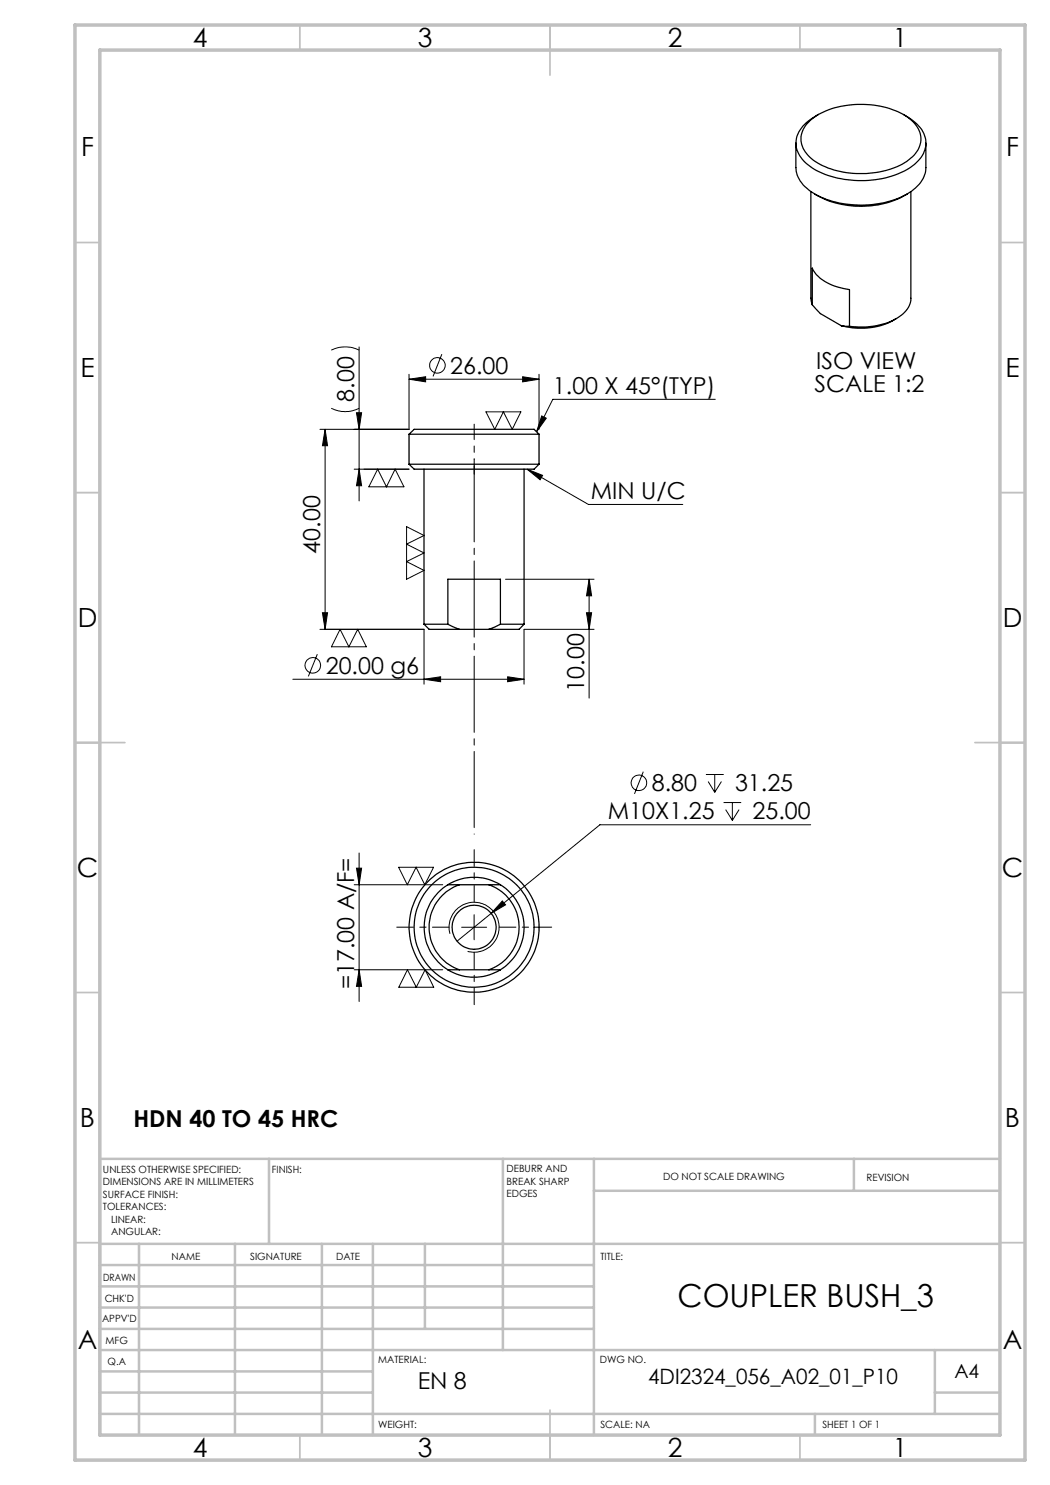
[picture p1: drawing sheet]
<svg xmlns="http://www.w3.org/2000/svg" width="210mm" height="297mm" viewBox="0 0 210 297" stroke-linecap="round" stroke-linejoin="round" font-family="sans-serif">
<g fill="none" stroke="#000" stroke-width=".2">
<path d="M66.3 70a6.4 6.4 0 0 1 5.5 0M71.8 69.4v30.8M81.8 75.8l3.3-.5v1.1zM81.8 74.9v11h-17.8M81.8 75.8h26M88.4 70.8l-1.8 4.5M104.5 75.3l3.3 .5-3.3 .6zM107.8 74.9v11M143.1 79.9h-32.5l-3.3 6.5M65 85.9v40M65 85.9l.5 3.2h-1zM66.3 81.7a6.1 6.1 0 0 0 5.5 0"/>
<path d="M70.8 93.8h11M71.3 82.5h1l-.5 3.4zM71.8 93.8l.5 3.4h-1zM75.5 93.8l1.8 3.6 1.7-3.6 1.8 3.6h-7zM97.2 82.4h7l-1.8 3.5-1.7-3.5-1.7 3.5zM105.4 93.8l3.1 1.3-.5 .9zM105.4 93.8l12.3 7.1h18.9M108.3 83.2l1 .4-2 2.8zM81.3 105.3l3.5 1.8-3.5 1.7 3.5 1.8-3.5 1.7 3.5 1.8-3.5 1.7zM101.1 115.8h17.7M117.8 115.8v23.8M117.8 115.8l.5 3.4h-1z"/>
<path d="M58.6 135.9h46.2M63.5 130.8l-1.8 4.5M64 125.9h20.8v10.9M64.5 122.6h1l-.5 3.3zM68 125.9l1.8 3.5 1.7-3.5 1.8 3.5h-7zM84.8 135.9l3.3-.5v.9zM101.5 135.4l3.3 .5-3.3 .4zM117.3 122.6h1l-.5 3.3zM118.8 125.9h-14v10.9M128.7 154.3l-1.8 4.5M141.2 154.9h3.5M141.6 156.3l1.3 2.2"/>
<path d="M142.9 154.9v3.6M144.3 156.3l-1.4 2.2M70.8 176.9h17.7M71.3 173.6h1l-.5 3.3zM71.8 170.6v29.7M79.7 173.5h7l-1.8 3.4-1.7-3.4-1.7 3.4zM144.7 160.5h3.5M145.1 161.9l1.4 2.2M146.5 160.5v3.6M147.8 161.9l-1.3 2.2M162.1 165h-42.1l-21.8 17.7M70.8 194h17.7"/>
<path d="M71.8 194l.5 3.3h-1zM81.5 194l1.8 3.4 1.7-3.4 1.7 3.4h-6.9zM90 186.8a5 5 0 0 1 4.4-6.3 5 5 0 0 1 5.4 5.4 5 5 0 0 1-6.3 4.4M92.3 185.5h5M94.8 182.9v5.1M98.2 182.7l-6.8 5.5M100.5 180.2l.6 .8-2.9 1.7z"/>
<circle cx="87.5" cy="73.1" r="1.56"/>
<circle cx="62.6" cy="133.1" r="1.56"/>
<circle cx="127.8" cy="156.6" r="1.56"/>
</g>
<path d="M94.8 166.8v-75" fill="none" stroke="#000" stroke-width=".2" stroke-dasharray="15.2 1.3 1.3 1.3" stroke-dashoffset="-1.3"/>
<path d="M94.8 94.8v-10" fill="none" stroke="#000" stroke-width=".2" stroke-dasharray="15.2 1.3 1.3 1.3" stroke-dashoffset="12.1"/>
<g fill="none" stroke="#c0c0c0" stroke-width=".35">
<path d="M60 5v5M110 5v10M160 5v5M15 48.5h5M200 48.5h5M15 98.5h5M200 98.5h5M15 148.5h10M195 148.5h10M15 198.5h5M200 198.5h5M15 248.5h5"/>
<path d="M200 248.5h5M60 287v5M110 282v10M160 287v5"/>
</g>
<g fill="none" stroke="#c0c0c0" stroke-width=".5">
<path d="M53.8 231.8v17M100.6 231.8v38.2M118.8 231.8v55.2M118.8 238.2h81.2M170.8 231.8v6.4M200 231.8h-180v55.2M20 248.8h180M20 257.3h98.8M20 253h98.8M27.8 248.8v38.2M47 248.8v38.2M64.4 248.8v38.2"/>
<path d="M74.6 248.8v38.2M85 248.8v17M20 265.8h98.8M20 261.5h98.8M20 278.5h54.6M20 274.3h54.6M20 270h180M187 278.5h13M187 270v12.8M20 282.8h180M163 282.8v4.2"/>
</g>
<path d="M15 5h190v287h-190zM20 10h180v277h-180z" fill="none" stroke="#c0c0c0" stroke-width=".7"/>
<path d="M89.8 185.4h-10.5M94.8 180.4v-10.5M94.8 190.4v10.5M99.8 185.4h10.5" fill="none" stroke="#000" stroke-width=".2" stroke-dasharray="15.2 1.3 1.3 1.3" stroke-dashoffset="11.9"/>
<g fill="#000">
<path d="M105.4 93.8l3.1 1.3-.5 .9z"/>
<path d="M81.8 75.8l3.3-.5v1.1zM104.5 75.3l3.3 .5-3.3 .6zM84.8 135.9l3.3-.5v.9zM101.5 135.4l3.3 .5-3.3 .4z"/>
<path d="M65 85.9l.5 3.2h-1zM64.5 122.6h1l-.5 3.3zM71.3 82.5h1l-.5 3.4zM71.8 93.8l.5 3.4h-1zM117.8 115.8l.5 3.4h-1zM117.3 122.6h1l-.5 3.3z"/>
<path d="M108.3 83.2l1 .4-2 2.8zM100.5 180.2l-2.3 2.5 2.9-1.7z"/>
<path d="M71.3 173.6h1l-.5 3.3zM71.8 194l.5 3.3h-1z"/>
</g>
<g fill="none" stroke="#000" stroke-width=".25">
<path d="M159.2 28.6v4.9a6.2 6.2 0 0 0 3.4 5.1 20.4 20.4 0 0 0 17.2 1l1.6-.8M162 24.1a15.9 15.9 0 0 1 11.4-3.2 14.9 14.9 0 0 1 9.2 3.4 4.6 4.6 0 0 1-.5 7.3 16 16 0 0 1-10.8 3.1 14.2 14.2 0 0 1-9.7-3.6 4.6 4.6 0 0 1 .4-7zM162.2 38.3v21.4l.3 1.3M163 38.8a18.8 18.8 0 0 0 17.7 .4M163.7 22.9a8.1 8.1 0 0 0-4.4 4.6 5.7 5.7 0 0 0 3.1 6 19.9 19.9 0 0 0 19.7 0 5.8 5.8 0 0 0 3-5.6 7.8 7.8 0 0 0-4.4-5M181.4 38.8l-.7 .4M182.2 38.3v21.4a5 5 0 0 1-3.2 4.1 15.4 15.4 0 0 1-9.1 1.5M185.2 28.6v4.9a6.2 6.2 0 0 1-3.3 5l-.5 .3M162.5 61v-7.4a8.4 8.4 0 0 0 6.2 4.1l1.2 .2v7.4M162.5 61l1.6 1.7 4.2 2.5M168.3 65.2l1.6 .1M179.2 63.7a14.1 14.1 0 0 1-10.9 1.5"/>
<path d="M81.8 92.8l1 1h24l1-1M81.8 92.8h26M81.8 86.9h26M81.8 86.9l1-1h24l1 1M81.8 86.9v5.9M84.8 93.8v31M104.8 93.8v31M107.8 86.9v5.9M84.8 124.8h4.8M84.8 124.8l1 1.1h6.1M89.6 124.8v-9h10.5v9M89.6 124.8l2.3 1.1"/>
<path d="M91.9 125.9h5.9M100.1 124.8h4.7M100.1 124.8l-2.3 1.1M104.8 124.8l-1 1.1h-6M89.6 176.9h2.3M89.6 176.9a10 10 0 0 0 0 17.1M89.6 176.9a10.1 10.1 0 0 1 10.5 0M91.9 176.9a9 9 0 0 0-6.1 8.6 9 9 0 0 0 6.1 8.5M91.9 176.9h5.9M97.8 176.9h2.3M97.8 176.9a9 9 0 0 1 6 8.6 9 9 0 0 1-6 8.5M100.1 176.9a10 10 0 0 1 0 17.1"/>
<path d="M89.6 194h2.3M89.6 194a10.1 10.1 0 0 0 10.5 0M91.9 194h5.9M97.8 194h2.3"/>
<circle cx="94.8" cy="185.5" r="4.4"/>
<circle cx="94.8" cy="185.5" r="13"/>
<circle cx="94.8" cy="185.4" r="12"/>
</g>
<text font-size="6.3" x="135.5" y="261.3">COUPLER BUSH_3</text>
<g font-size="5.3">
<text x="38.5" y="9.5">4</text>
<text x="83.5" y="9.5">3</text>
<text x="133.6" y="9.5">2</text>
<text x="178.6" y="9.5">1</text>
<text x="16.2" y="31.3">F</text>
<text x="201.2" y="31.3">F</text>
<text x="16.1" y="75.5">E</text>
<text x="201.1" y="75.5">E</text>
<text x="15.5" y="125.5">D</text>
<text x="200.5" y="125.5">D</text>
<text x="15.4" y="175.5">C</text>
<text x="200.4" y="175.5">C</text>
<text x="16" y="225.5">B</text>
<text x="201" y="225.5">B</text>
<text x="15.5" y="269.8">A</text>
<text x="200.5" y="269.8">A</text>
<text x="38.5" y="291.5">4</text>
<text x="83.5" y="291.5">3</text>
<text x="133.6" y="291.5">2</text>
<text x="178.6" y="291.5">1</text>
</g>
<g font-size="4.7">
<text x="90.1" y="74.8">26.00</text>
<text x="163.2" y="73.8">ISO VIEW</text>
<text x="70.8" y="80.4" transform="rotate(-90 70.8 80.4)">8.00</text>
<text x="110.6" y="78.8">1.00 X 45°(TYP)</text>
<text x="162.9" y="78.3">SCALE 1:2</text>
<text x="118.2" y="99.8">MIN U/C</text>
<text x="64" y="110.7" transform="rotate(-90 64 110.7)">40.00</text>
<text x="65.1" y="134.8">20.00 g6</text>
<text x="116.8" y="138.3" transform="rotate(-90 116.8 138.3)">10.00</text>
<text x="130.4" y="158.3">8.80</text>
<text x="147" y="158.3">31.25</text>
<text x="121.6" y="163.9">M10X1.25</text>
<text x="150.5" y="163.9">25.00</text>
<text x="70.8" y="197.8" transform="rotate(-90 70.8 197.8)">=17.00 A/F=</text>
<text x="26.7" y="225.4">HDN 40 TO 45 HRC</text>
<text x="83.5" y="277.9">EN 8</text>
</g>
<text font-size="4.2" x="129.6" y="276.8">4DI2324_056_A02_01_P10</text>
<text font-size="3.9" x="190.9" y="275.5">A4</text>
<g font-size="2">
<text x="20.6" y="234.6">UNLESS OTHERWISE SPECIFIED:</text>
<text x="20.6" y="237.1">DIMENSIONS ARE IN MILLIMETERS</text>
<text x="20.6" y="239.6">SURFACE FINISH:</text>
<text x="54.4" y="234.6">FINISH:</text>
<text x="101.3" y="234.5">DEBURR AND</text>
<text x="101.3" y="237">BREAK SHARP</text>
<text x="101.3" y="239.5">EDGES</text>
<text x="132.6" y="236">DO NOT SCALE DRAWING</text>
<text x="173.3" y="236.2">REVISION</text>
<text x="20.6" y="242.1">TOLERANCES:</text>
<text x="22.2" y="244.6">LINEAR:</text>
<text x="22.2" y="247.1">ANGULAR:</text>
<text x="34.3" y="252">NAME</text>
<text x="50" y="251.9">SIGNATURE</text>
<text x="67.2" y="251.9">DATE</text>
<text x="120.1" y="251.9">TITLE:</text>
<text x="20.6" y="256.1">DRAWN</text>
<text x="20.9" y="260.3">CHK'D</text>
<text x="20.4" y="264.4">APPV'D</text>
<text x="21.1" y="268.8">MFG</text>
<text x="21.5" y="273">Q.A</text>
<text x="75.6" y="272.5">MATERIAL:</text>
<text x="120" y="272.5">DWG NO.</text>
<text x="75.6" y="285.5">WEIGHT:</text>
<text x="120.1" y="285.6">SCALE: NA</text>
<text x="164.5" y="285.6">SHEET 1 OF 1</text>
</g>
</svg>
